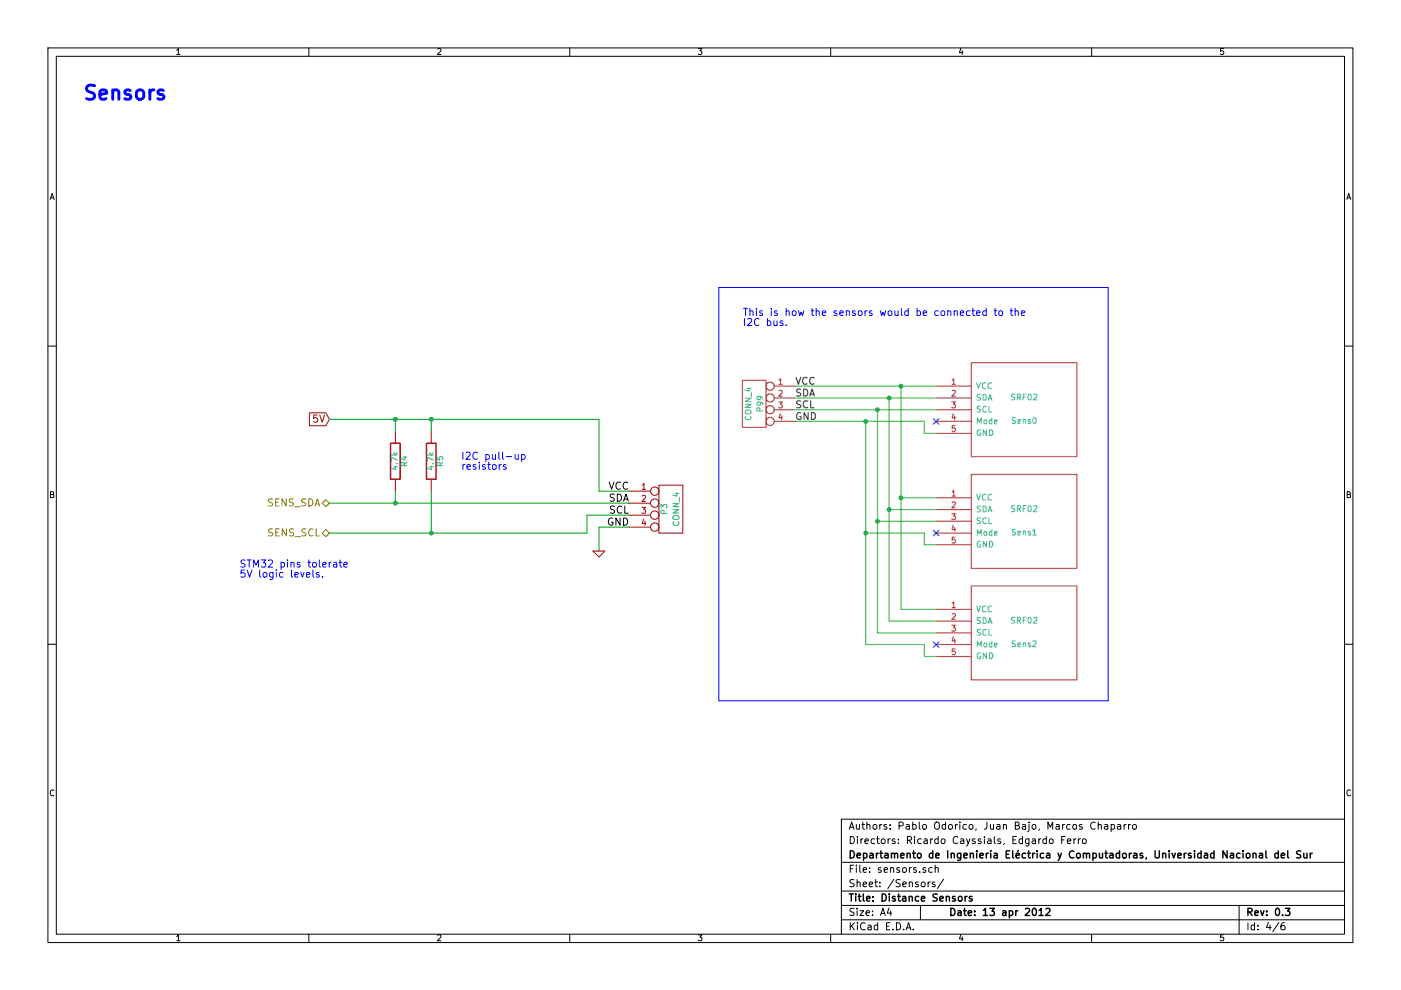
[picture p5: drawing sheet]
EESchema Schematic File Version 2  date Fri 13 Apr 2012 01:18:07 AM ART
LIBS:power
LIBS:device
LIBS:transistors
LIBS:conn
LIBS:linear
LIBS:regul
LIBS:74xx
LIBS:special
LIBS:analog_switches
LIBS:audio
LIBS:interface
LIBS:digital-audio
LIBS:opto
LIBS:BTM511
LIBS:SRF02
LIBS:W25Q80BV
LIBS:STM32F100RBT6B
LIBS:LD1117xx
LIBS:sonar_board-cache
EELAYER 25  0
EELAYER END
$Descr A4 11693 8268
encoding utf-8
Sheet 4 6
Title "Distance Sensors"
Date "13 apr 2012"
Rev "0.3"
Comp "Departamento de Ingeniería Eléctrica y Computadoras, Universidad Nacional del Sur"
Comment1 "Directors: Ricardo Cayssials, Edgardo Ferro"
Comment2 "Authors: Pablo Odorico, Juan Bajo, Marcos Chaparro"
Comment3 ""
Comment4 ""
$EndDescr
Text HLabel 2750 4200 0    60   BiDi ~ 0
SENS_SDA
Text HLabel 2750 4450 0    60   BiDi ~ 0
SENS_SCL
$Comp
L CONN_4 P3
U 1 1
P 5600 4250
F 0 "P3" V 5550 4250 50  0000 C CNN
F 1 "CONN_4" V 5650 4250 50  0000 C CNN
F 4 "68001-104HLF" H 5600 4250 60  0001 C CNN "mfg#"
	1    5600 4250
	1    0    0    -1  
$EndComp
Text GLabel 2750 3500 0    60   Input ~ 0
5V
$Comp
L GND #PWR022
U 1 1
P 5000 4600
F 0 "#PWR022" H 5000 4600 30  0001 C CNN
F 1 "GND" H 5000 4530 30  0001 C CNN
	1    5000 4600
	1    0    0    -1  
$EndComp
$Comp
L R R4
U 1 1
P 3300 3850
F 0 "R4" V 3380 3850 50  0000 C CNN
F 1 "4.7k" V 3300 3850 50  0000 C CNN
F 4 "ERJ-3EKF4701V" H 3300 3850 60  0001 C CNN "mfg#"
	1    3300 3850
	1    0    0    -1  
$EndComp
$Comp
L R R5
U 1 1
P 3600 3850
F 0 "R5" V 3680 3850 50  0000 C CNN
F 1 "4.7k" V 3600 3850 50  0000 C CNN
F 4 "ERJ-3EKF4701V" H 3600 3850 60  0001 C CNN "mfg#"
	1    3600 3850
	1    0    0    -1  
$EndComp
Text Notes 3850 3850 0    60   ~ 0
I2C pull-up\nresistors
Text Notes 6200 2650 0    60   ~ 0
This is how the sensors would be connected to the\nI2C bus.
Text Label 5250 4100 2    60   ~ 0
VCC
Text Label 5250 4200 2    60   ~ 0
SDA
Text Label 5250 4300 2    60   ~ 0
SCL
Text Label 5250 4400 2    60   ~ 0
GND
Text Notes 2000 4750 0    60   ~ 0
STM32 pins tolerate\n5V logic levels.
Wire Wire Line
	5000 4100 5250 4100
Wire Wire Line
	5000 3500 5000 4100
Wire Wire Line
	5000 3500 2750 3500
Wire Wire Line
	2750 4200 5250 4200
Wire Wire Line
	4900 4300 5250 4300
Wire Wire Line
	4900 4300 4900 4450
Wire Wire Line
	4900 4450 2750 4450
Wire Wire Line
	5000 4400 5250 4400
Wire Wire Line
	5000 4400 5000 4600
Wire Wire Line
	3300 3600 3300 3500
Connection ~ 3300 3500
Wire Wire Line
	3300 4100 3300 4200
Connection ~ 3300 4200
Wire Notes Line
	6000 2400 6000 5850
Wire Notes Line
	6000 5850 9250 5850
Wire Notes Line
	9250 5850 9250 2400
Wire Notes Line
	9250 2400 6000 2400
Wire Wire Line
	3600 4100 3600 4450
Connection ~ 3600 4450
Wire Wire Line
	3600 3600 3600 3500
Connection ~ 3600 3500
Text Notes 700  850  0    118  ~ 24
Sensors
EndData
$EndBitmap
$EndSCHEMATC
